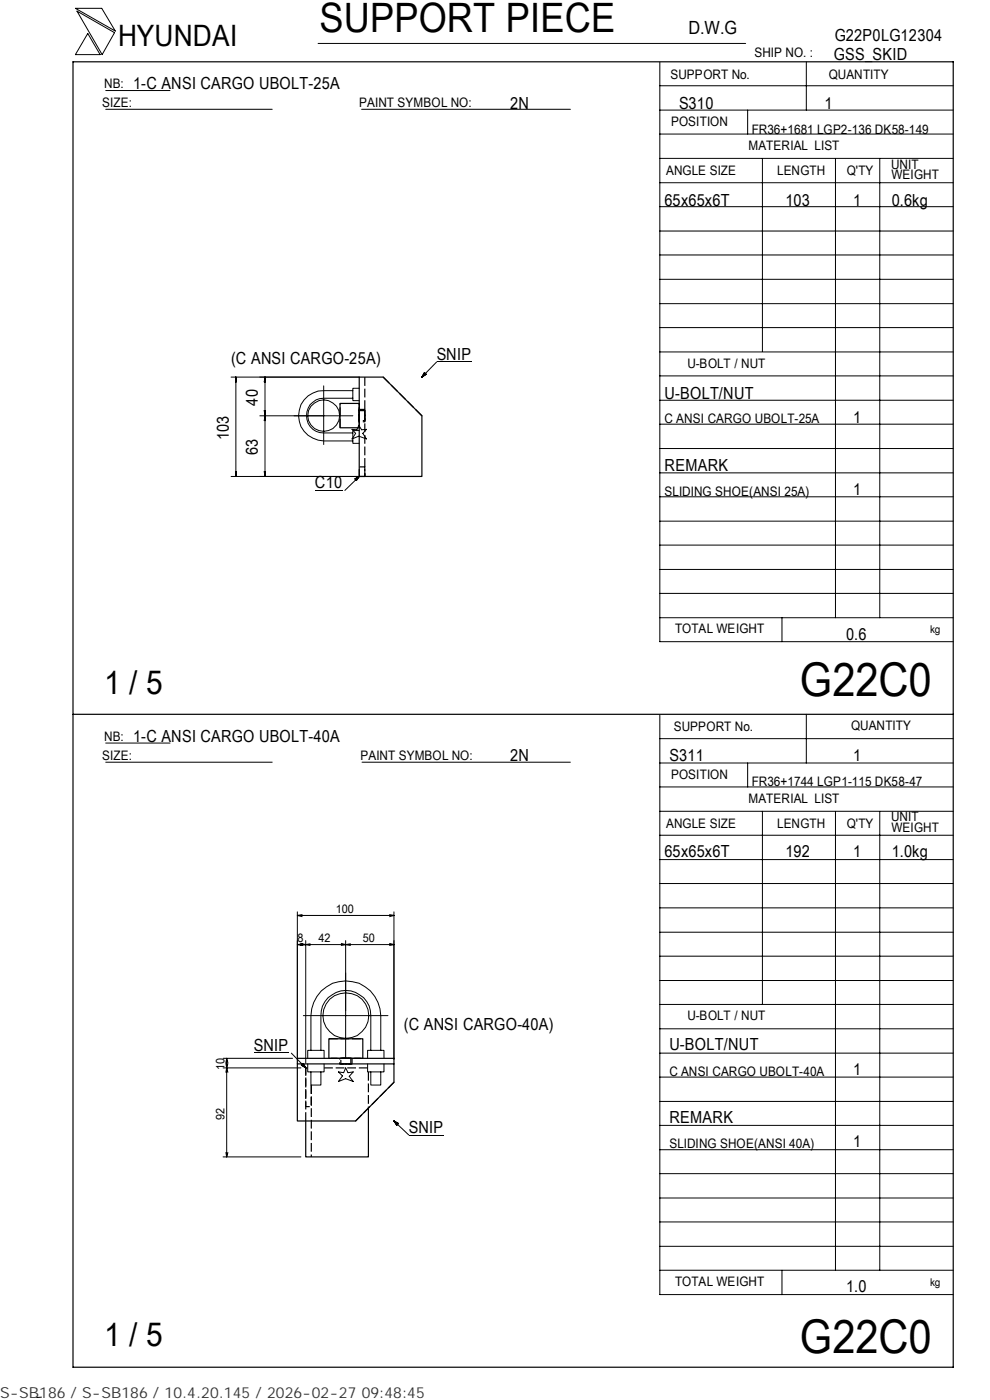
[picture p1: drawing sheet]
<svg xmlns="http://www.w3.org/2000/svg" width="210mm" height="297mm" viewBox="0 0 210 297" stroke-linecap="round" stroke-linejoin="round" font-family="sans-serif">
<g fill="none" stroke="#000" stroke-width=".21">
<path d="M16 1.8h5.6l2.9 4.8zM16.3 2.4l8 4.5-2.6 4.7zM18.6 7.1l2.6 4.5h-5.2zM22.4 19.2h13.7M67.5 9.2h90.6M139.9 18.2h62.3M139.9 13.2v122.9h62.3M171 13.1v10.3M22.4 23.2h35.3M76.7 23.2h44.3M139.9 38.8h62.3M139.9 33.6h62.3"/>
<path d="M139.9 28.4h62.3M139.9 23.4h62.3M158.6 23.4v5M161.7 33.6v41M177.2 33.7v97.4M186.6 33.7v97.4M139.9 59.3h62.3M139.9 54.1h62.3M139.9 49h62.3M139.9 43.8h62.3M49 80h27.2M50 80l.1 1h-.2z"/>
<path d="M50 80v21.1M56.2 80v21.1M56.2 80l.1 1h-.3zM90 79.1l.4 .3-.9 .6zM100 76.8h-7.4l-3.1 3.2M139.9 79.7h62.3M139.9 74.7h62.3M139.9 69.5h62.3M139.9 64.4h62.3M49.9 80.7h.2M55.1 88.2h19.7M56 87.1h.3l-.1 1.1z"/>
<path d="M56.1 87.5h.1M56.1 80.7h.1M56.1 88.9h.1M56.2 88.2l.1 1h-.3zM68.7 81.9v12.4M74.7 91.1l1 .1 .4-1 .6 1 1-.1-.7 .8 .7 1.2-1.6-.6-1.4 .6 .7-1.2zM74.8 82.9h-6.1a5.3 5.3 0 0 0-5.4 5.3 5.3 5.3 0 0 0 5.4 5.3h6.1M74.8 84.5h-6.1a3.7 3.7 0 0 0-3.7 3.7 3.7 3.7 0 0 0 3.7 3.7h6.1M76.2 82.4h-1.4v2.6h1.4M76.2 91.3h-1.4v2.8h1.4M139.9 95.2h62.3M139.9 90h62.3"/>
<path d="M139.9 84.9h62.3M49 101.1h27.2M49.9 100.1h.2l-.1 1zM49.9 100.3h.2M56 100.1h.3l-.1 1zM56.1 100.3h.1M66.8 104.1h5.8M75.3 101.6l.9-.5-.6 .8zM76.2 101.1l-3.1 2.9M139.9 100.3h62.3M139.9 115.6h62.3M139.9 110.6h62.3"/>
<path d="M139.9 105.4h62.3M139.9 131.1h62.3M139.9 125.9h62.3M139.9 120.8h62.3M165.9 131.1v5M22.4 157.6h13.7M139.9 151.7v122.9h62.3M139.9 156.7h62.3M171 151.5v10.4M22.4 161.7h35.3M76.8 161.7h44.2M139.9 177.2h62.3"/>
<path d="M139.9 172.1h62.3M139.9 167h62.3M139.9 161.9h62.3M158.6 161.9v5.1M161.7 172.1v41M177.2 172.2v97.3M186.6 172.2v97.3M63.1 193.5v31.2M63.1 194.2l1 .3M63.1 194.2h20.5M64.1 194l-1 .2M64.8 199.5v26"/>
<path d="M73.3 199.5v24.9M82.6 194l1 .2M83.6 193.5v31.2M83.6 194.2l-1 .3M139.9 182.4h62.3M139.9 197.8h62.3M139.9 192.6h62.3M139.9 187.4h62.3M63.1 200.4l1 .2M63.8 200.1l1 .3M64.1 200.2l-1 .2M64.3 215.5h18"/>
<path d="M64.8 200.4l-1 .2M64.8 200.4l1 .2M65.8 200.2l-1 .2M72.4 200.1l.9 .3M73.3 200.4l-.9 .2M73.3 200.4l1 .2M74.3 200.2l-1 .2M82.6 200.1l1 .3M83.6 200.4h-20.5M83.6 200.4l-1 .2M139.9 218.3h62.3M139.9 213.1h62.3"/>
<path d="M139.9 208h62.3M139.9 202.9h62.3M47.3 226.6h16.5M47.3 224.5h14.8M47.9 225.6l.2 1M48.1 226.6l-.2 .9M48.1 226.6l.2 .9M48.1 224.5v20.9M48.1 224.5l-.2 1M48.1 224.5l.2 1M48.3 225.6l-.2 1M53.8 223.4h7.4"/>
<path d="M61.8 223.4l3 3.2M63.9 226l.4-.4 .5 1zM65.3 225.7v1.7h3.4v-1.7M65.3 224.5v-1.7h3.4v1.7M65.9 222.8v-7.3a7.4 7.4 0 0 1 7.5-7.4 7.4 7.4 0 0 1 7.4 7.4v7.3M65.9 227.4v2.8h2.2v-2.8M68.1 222.8v-7.3a5.3 5.3 0 0 1 5.3-5.4 5.3 5.3 0 0 1 5.2 5.4v7.3M71.8 227.4l1.1 .2 .4-1 .5 1 1.1-.2-.8 .9 .8 1.1-1.6-.6-1.5 .6 .8-1.1zM78 225.7v1.7h3.4v-1.7M78 224.5v-1.7h3.4v1.7M78.6 227.4v2.8h2.2v-2.8M83.6 237.8l.9 .5-.4 .4z"/>
<path d="M83.6 237.8l3.1 3h7.4M139.9 238.7h62.3M139.9 233.7h62.3M139.9 228.5h62.3M139.9 223.4h62.3M47.3 245.4h16.5M47.9 244.5l.2 .9M48.3 244.5l-.2 .9M139.9 259.2h62.3M139.9 254.2h62.3M139.9 249h62.3M139.9 243.9h62.3"/>
<path d="M139.9 269.5h62.3M139.9 264.4h62.3M165.9 269.5v5.1M8.8 296.4l-1 .1"/>
<circle cx="68.7" cy="88.2" r="3.4"/>
<circle cx="73.4" cy="215.5" r="4.9"/>
</g>
<path d="M15.5 13.1h186.7v277h-186.7zM76.2 80h5.1l8.2 8.2v12.9h-13.3zM76.2 85.6h-4.1v5.2h4.1M15.5 151.5h186.7M63.1 225.7v12.1h12.3l8.2-8.2v-3.9M63.1 224.5h20.5v1.2h-20.5zM69.8 224.5v-4.1h7.2v4.1M78.1 235.1v10.3h-13.3v-7.6" fill="none" stroke="#000" stroke-width=".25"/>
<path d="M76.2 89.2v-2.1M77.4 87.1v2.1M72.3 224.5h2.1M74.4 225.7h-2.1" fill="none" stroke="#000" stroke-width=".25" stroke-dasharray="1.2 .3" stroke-linecap="butt"/>
<g fill="none" stroke="#000" stroke-width=".25" stroke-dasharray="1.9 .6" stroke-linecap="butt">
<path d="M77.4 80v21.1M72.1 90.8v-5.2M76.2 90.8v-5.2v5.2M76.2 87.7v-.6h1.2v2.1h-1.2v-1.5M76.2 86.9h1.2v2.6h-1.2v-2.6M89.5 88.2l-8.2-8.2M76.2 101.1h1.2v-2.1h-1.2v2.1M65.3 226.6h-.5v11.2M66 230.2v15.2M66 230.2v4.6h-1.2v-8.2h.5M69.8 220.4h7.2M69.8 224.5h7.2"/>
<path d="M72 224.5h2.7v1.2h-2.7v-1.2M74.2 224.5h.2v1.2h-2.1v-1.2h1.9M75.4 237.8l8.2-8.2M77 224.5h-7.2M78 226.6h-9.3M78.1 227.4v7.7"/>
</g>
<path d="M76.2 89.5v-2.6M77.4 86.9v2.6M72 224.5h2.7M74.7 225.7h-2.7" fill="none" stroke="#000" stroke-width=".25" stroke-dasharray="1.4 .4" stroke-linecap="butt"/>
<path d="M89.6 79.2h.8v.8h-.8zM75.3 101.2h.9v.7h-.9zM63.9 225.7h1v.9h-1zM83.7 237.9h.8v.9h-.8z" fill="#000"/>
<g font-size="9.9">
<text x="169.7" y="147.6">G22C0</text>
<text x="169.7" y="286.9">G22C0</text>
</g>
<text font-size="8.6" x="67.7" y="6.9">SUPPORT PIECE</text>
<g font-size="7">
<text x="22.1" y="147.2">1 / 5</text>
<text x="22.1" y="285.6">1 / 5</text>
</g>
<text font-size="6.3" x="25.1" y="9.8">HYUNDAI</text>
<text font-size="3.9" x="146" y="7.3">D.W.G</text>
<g font-size="3.5">
<text x="177" y="8.7">G22P0LG12304</text>
<text x="176.9" y="12.8">GSS_SKID</text>
<text x="28.3" y="19">1-C ANSI CARGO UBOLT-25A</text>
<text x="108.2" y="23.1">2N</text>
<text x="144" y="23.1">S310</text>
<text x="174.8" y="23.1">1</text>
<text x="141" y="43.6">65x65x6T</text>
<text x="166.6" y="43.6">103</text>
<text x="180.9" y="43.6">1</text>
<text x="189.1" y="43.6">0.6kg</text>
<text x="49" y="77.1">(C ANSI CARGO-25A)</text>
<text x="92.6" y="76.4">SNIP</text>
<text x="54.7" y="86.1" transform="rotate(-90 54.7 86.1)">40</text>
<text x="141" y="84.6">U-BOLT/NUT</text>
<text x="180.9" y="89.7">1</text>
<text x="48.5" y="93.4" transform="rotate(-90 48.5 93.4)">103</text>
<text x="54.7" y="96.6" transform="rotate(-90 54.7 96.6)">63</text>
<text x="141" y="99.9">REMARK</text>
<text x="66.8" y="103.6">C10</text>
<text x="180.9" y="105.1">1</text>
<text x="179.5" y="135.8">0.6</text>
<text x="28.3" y="157.3">1-C ANSI CARGO UBOLT-40A</text>
<text x="108.2" y="161.4">2N</text>
<text x="142" y="161.4">S311</text>
<text x="180.9" y="161.4">1</text>
<text x="141" y="181.9">65x65x6T</text>
<text x="166.6" y="181.9">192</text>
<text x="180.9" y="181.9">1</text>
<text x="189.1" y="181.9">1.0kg</text>
<text x="85.7" y="218.5">(C ANSI CARGO-40A)</text>
<text x="53.8" y="222.9">SNIP</text>
<text x="142" y="222.8">U-BOLT/NUT</text>
<text x="180.9" y="228">1</text>
<text x="142" y="238.3">REMARK</text>
<text x="86.7" y="240.4">SNIP</text>
<text x="180.9" y="243.3">1</text>
<text x="179.5" y="274.1">1.0</text>
</g>
<text font-size="3.2" fill="#323232" x="0" y="296.6">S-SB186 / S-SB186 / 10.4.20.145 / 2026-02-27 09:48:45</text>
<g font-size="2.8">
<text x="142.2" y="16.8">SUPPORT No.</text>
<text x="160" y="12.2">SHIP NO. :</text>
<text x="175.8" y="16.7">QUANTITY</text>
<text x="21.7" y="22.8">SIZE:</text>
<text x="22.1" y="18.7">NB:</text>
<text x="76.2" y="22.8">PAINT SYMBOL NO:</text>
<text x="142.3" y="26.8">POSITION</text>
<text x="159.4" y="28.4">FR36+1681 LGP2-136 DK58-149</text>
<text x="158.8" y="31.7">MATERIAL LIST</text>
<text x="189" y="35.8">UNIT</text>
<text x="141.3" y="37.2">ANGLE SIZE</text>
<text x="164.8" y="37.1">LENGTH</text>
<text x="179.6" y="37.1">Q'TY</text>
<text x="189.1" y="38">WEIGHT</text>
<text x="145.8" y="78">U-BOLT / NUT</text>
<text x="141" y="89.8">C ANSI CARGO UBOLT-25A</text>
<text x="141" y="105.2">SLIDING SHOE(ANSI 25A)</text>
<text x="143.2" y="134.4">TOTAL WEIGHT</text>
<text x="142.9" y="155">SUPPORT No.</text>
<text x="180.5" y="154.9">QUANTITY</text>
<text x="21.7" y="161.3">SIZE:</text>
<text x="22.1" y="157.1">NB:</text>
<text x="76.5" y="161.2">PAINT SYMBOL NO:</text>
<text x="142.3" y="165.3">POSITION</text>
<text x="159.4" y="166.7">FR36+1744 LGP1-115 DK58-47</text>
<text x="158.8" y="170.3">MATERIAL LIST</text>
<text x="141.3" y="175.7">ANGLE SIZE</text>
<text x="164.8" y="175.6">LENGTH</text>
<text x="179.6" y="175.6">Q'TY</text>
<text x="189" y="174.2">UNIT</text>
<text x="189.1" y="176.5">WEIGHT</text>
<text x="145.8" y="216.5">U-BOLT / NUT</text>
<text x="142" y="228.2">C ANSI CARGO UBOLT-40A</text>
<text x="142" y="243.5">SLIDING SHOE(ANSI 40A)</text>
<text x="143.2" y="272.9">TOTAL WEIGHT</text>
</g>
<g font-size="2.5">
<text x="71.2" y="193.7">100</text>
<text x="63.1" y="199.9">8</text>
<text x="67.6" y="199.9">42</text>
<text x="77" y="199.9">50</text>
<text x="47.6" y="227.1" transform="rotate(-90 47.6 227.1)">10</text>
<text x="47.6" y="237.6" transform="rotate(-90 47.6 237.6)">92</text>
</g>
<g font-size="2.3">
<text x="197.3" y="134.3">kg</text>
<text x="197.3" y="272.8">kg</text>
</g>
</svg>
